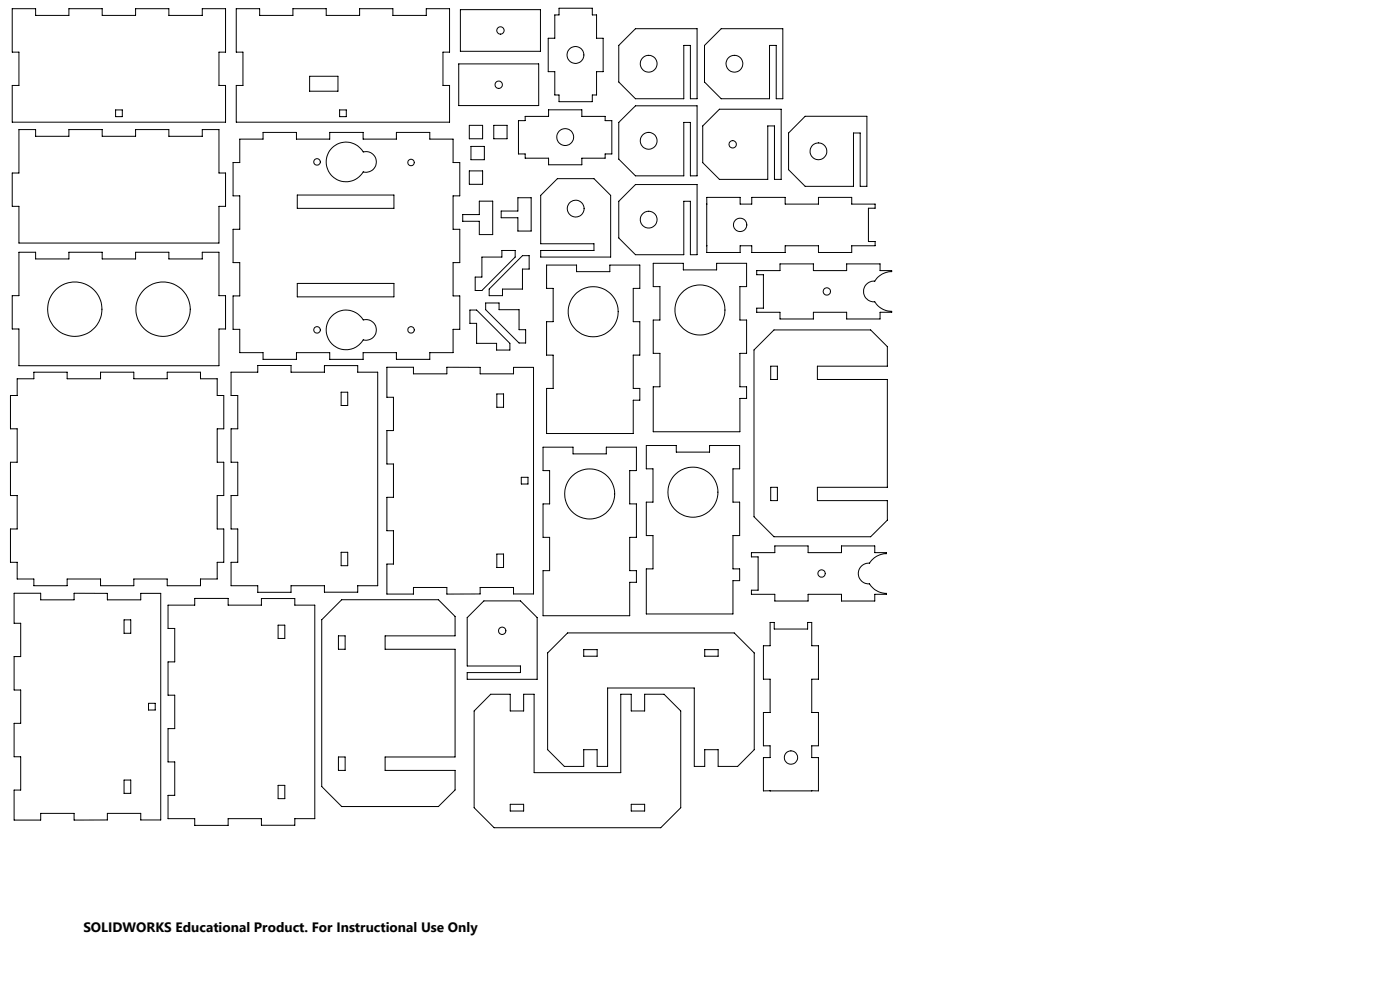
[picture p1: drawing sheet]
<svg xmlns="http://www.w3.org/2000/svg" width="420mm" height="297mm" viewBox="0 0 420 297" stroke-linecap="round" stroke-linejoin="round" font-family="sans-serif">
<g fill="none" stroke="#000" stroke-width=".3">
<path d="M3.7 2.6h7v2h10v-2h10v2h10v-2h10v2h10v-2h7v13h-2v10h2v11h-64v-11h2v-10h-2zM70.9 2.6h7v2h10v-2h10v2h10v-2h10v2h10v-2h7v13h-2v10h2v11h-64v-11h2v-10h-2zM137.6 19.2h24v12.4h-24zM138.1 2.9h24v12.5h-24zM167.7 2.5h10v2h1.3v7h1.9v10h-1.9v7h-1.3v2h-10v-2h-1.3v-7h-1.9v-10h1.9v-7h1.3zM190.6 8.6h18.5v21h-2v-16h-2v16h-14.5l-5-5v-11zM216.4 8.6h18.4v21h-1.9v-16h-2v16h-14.5l-5.1-5v-11zM5.7 38.8h5v2h10v-2h10v2h10v-2h10v2h10v-2h5v13.1h2v9.9h-2v11h-60v-11h-2v-9.9h2zM34.7 32.9h2v2.1h-2zM92.9 22.9h8.5v4.4h-8.5zM101.9 32.9h2v2.1h-2zM140.8 37.6h4v4h-4z"/>
<path d="M148.1 37.6h4v4h-4zM155.5 36.2h2.1v-1.3h7v-2h10v2h6.9v1.3h2.1v9.9h-2.1v1.3h-6.9v2h-10v-2h-7v-1.3h-2.1zM185.6 36.7l5-5h18.5v21h-2v-16h-2v16h-14.5l-5-5zM215.8 32.7h18.6v21.1h-2.1v-16.1h-2v16.1h-14.5l-5-5v-11.1zM241.5 34.9h18.6v20.9h-2v-15.9h-2.1v15.9h-14.5l-4.9-4.9v-11zM71.9 41.7h7v-2h10v2h10v-2h10v2h10v-2h10v2h7v7h2v10h-2v10h2v10h-2v10h2v10h-2v7h-7v2h-10v-2h-10v2h-10v-2h-10v2h-10v-2h-7v-7h-2v-10h2v-10h-2v-10h2v-10h-2v-10h2zM89.2 58.5h29v3.9h-29zM99.7 44.3a6 6 0 0 1 9.3 1.2 3.1 3.1 0 0 1 3.9 3 3.1 3.1 0 0 1-3.9 3 6 6 0 0 1-8.8 1.7 6 6 0 0 1-.5-8.9zM140.8 51.2h4v4h-4zM141.3 43.9h4v4h-4zM162.2 58.6l5-5.1h11l5 5.1v18.4h-21v-1.9h16v-2h-16zM190.6 55.3h18.5v21h-2v-16h-2v16h-14.5l-5-5v-11z"/>
<path d="M5.7 75.6h5v2h10v-2h10v2h10v-2h10v2h10v-2h5v13h2v10h-2v11h-60v-11h-2v-10h2zM138.8 64.3h5v-4h4v10h-4v-4h-5zM144.6 77h6v-1.9h4v1.9l-10 10.1h-2v-4.1h2zM150.4 63.2h5v-3.9h3.9v9.9h-3.9v-3.9h-5zM156.7 76.6h2v4h-2v6h-6v2h-3.9v-2zM164 79.4h9v2h10v-2h8.9v7h-1.9v10h1.9v10h-1.9v10h1.9v3.5h-1.9v10h-26v-13.5h1.9v-10h-1.9v-10h1.9v-10h-1.9zM196 78.9h9v2h10v-2h9v7h-2v10h2v10h-2v10h2v3.5h-2v10h-26v-13.5h2v-10h-2v-10h2v-10h-2zM212 61.2h.1M212 73.7h.1M212 61.2v12.5M212.1 61.2l-.1-2h10v2h3.5v-2h10v2h10v-2h10v2h7v1.2h-2v10h2v1.3h-7v2h-10v-2h-10v2h-10v-2h-3.5v2h-10l.1-2M89.2 84.9h29v4.1h-29z"/>
<path d="M99.7 94.6a6 6 0 0 1 9.3 1.3 3.1 3.1 0 0 1 3.9 3 3.1 3.1 0 0 1-3.9 2.9 6 6 0 0 1-8.8 1.8 6 6 0 0 1-.5-9zM141 92.9h2l10 10v2h-4v-2h-6v-6h-2zM145.7 90.8h4v2h6v6h2v4h-2l-10-10zM227 81.1h7v-2h10v2h10v-2h10v2h3.5v.3a5.8 5.8 0 0 0-5.1 2.9 3.1 3.1 0 0 0-3.3 3.1 3.1 3.1 0 0 0 3.3 3 6 6 0 0 0 5.1 2.9v.3h-3.5v2h-10v-2h-10v2h-10v-2h-7v-1.2h2v-10.1h-2zM5.2 113.5h5v-2h9.9v2h10.1v-2h9.9v2h10.1v-2h9.9v2h5.1v5h1.9v10h-1.9v10h1.9v10h-1.9v10h1.9v10h-1.9v5h-5.1v2h-9.9v-2h-10.1v2h-9.9v-2h-10.1v2h-9.9v-2h-5v-5h-2.1v-10h2.1v-10h-2.1v-10h2.1v-10h-2.1v-10h2.1zM69.3 111.5h8v-2h10v2h10v-1.9h10v1.9h6v64h-6v2h-10v-2h-10v2h-10v-2h-8v-7h2v-10h-2v-10h2v-10h-2v-10h2v-10h-2zM102.3 117.5h2v4h-2zM116.1 110.1h7.9v1.9h10.1v-1.9h9.9v1.9h10.1v-1.9h6v67.9h-6v-1.9h-10.1v1.9h-9.9v-1.9h-10.1v1.9h-7.9v-9h1.9v-9.9h-1.9v-10.1h1.9v-9.9h-1.9v-10.1h1.9v-9.9h-1.9zM149 118.1h2.1v4h-2.1zM226.2 104.9l6-6h29l5 5v5.8h-21v4h21v32.3h-21v4h21v5.9l-5 5h-29l-6-6zM231.2 109.7h2v4h-2zM162.9 134h9v2h10v-2h9v7h-2v10h2v10h-2v10h2v3.5h-2v10h-26v-13.5h2v-10h-2v-10h2v-10h-2z"/>
<path d="M193.9 133.5h9v2h10v-2h9v7h-2v10h2v10h-2v10h2v3.5h-2v10h-26v-13.5h2v-10h-2v-10h2v-10h-2zM156.4 143h2v2.1h-2zM231.2 146h2v4h-2zM4.2 177.8h8v2h10v-2h10v2h10v-2h6v67.9h-6v-1.9h-10v1.9l-10 .1v-2h-10v2h-8v-9h2v-10h-2v-10h2v-10h-2v-10h2v-10h-2zM102.3 165.5h2v4h-2zM149 166h2.1v4.1h-2.1zM225.4 165.6h7v-2h10v2h10v-2h10v2h3.5v.3a5.9 5.9 0 0 0-5.1 2.9 3.1 3.1 0 0 0-3.3 3.1 3.1 3.1 0 0 0 3.3 3.1 6.1 6.1 0 0 0 5.1 2.8v.3h-3.5v2h-10v-2h-10v2h-10v-2h-7v-1.2h2v-10h-2zM37.2 185.8h2v4h-2zM50.4 181.4h8v-2.1h10v2.1h10v-2h10v2h6v64h-6v1.9h-10v-1.9h-10v2h-10v-2h-8v-7h2v-10.1h-2v-9.9h2v-10.1h-2v-9.9h2v-10.1h-2zM83.4 187.4h2v3.9h-2zM96.5 185.7l6-6h29l5 5v5.9h-21v4h21v32.3h-21v4h21v5.8l-5 5h-29l-6-6zM101.5 190.6h2v4h-2z"/>
<path d="M140.2 185.1l5-5h10.9l5 5v18.5h-20.9v-2h15.9v-2h-15.9zM164.3 195.7l6-6h50l6 6v29l-5 5h-5.9v-5h-4v5h-3.1v-23.5h-26v23.5h-3.2v-5h-4v5h-5.8l-5-5zM175.1 194.7h4v2h-4zM211.4 194.7h4v2h-4zM231 186.5h1.3v2h10v-2h1.2v7h2v10h-2v10h2v10h-2v3.5h2v10h-16.5v-10h2v-3.5h-2v-10h2v-10h-2v-10h2zM44.6 210.8h2v2h-2zM147.2 208.1h5.9v5h4v-5h3.1v23.5h26v-23.5h3.2v5h4v-5h5.8l5 5v29l-6 6h-50l-6-6v-29zM37.2 233.8h2v4h-2zM83.4 235.4h2v4h-2zM101.5 226.9h2v4h-2zM243.5 237h.1M153.1 241h4v2.1h-4z"/>
<path d="M189.4 241h4v2.1h-4z"/>
<circle cx="150.1" cy="9.1" r="1.1"/>
<circle cx="172.6" cy="16.5" r="2.52"/>
<circle cx="194.6" cy="19.1" r="2.52"/>
<circle cx="220.3" cy="19.1" r="2.51"/>
<circle cx="149.6" cy="25.4" r="1.1"/>
<circle cx="95.1" cy="48.5" r=".98"/>
<circle cx="123.3" cy="48.7" r=".97"/>
<circle cx="169.6" cy="41.1" r="2.51"/>
<circle cx="194.6" cy="42.2" r="2.52"/>
<circle cx="219.8" cy="43.3" r="1.1"/>
<circle cx="245.5" cy="45.3" r="2.51"/>
<circle cx="172.7" cy="62.5" r="2.51"/>
<circle cx="194.6" cy="65.8" r="2.52"/>
<circle cx="222" cy="67.4" r="2.01"/>
<circle cx="22.4" cy="92.7" r="8.2"/>
<circle cx="48.9" cy="92.7" r="8.2"/>
<circle cx="95.1" cy="98.9" r=".98"/>
<circle cx="123.3" cy="98.9" r=".97"/>
<circle cx="178" cy="93.4" r="7.5"/>
<circle cx="210" cy="92.9" r="7.5"/>
<circle cx="248" cy="87.4" r="1.09"/>
<circle cx="176.9" cy="148" r="7.5"/>
<circle cx="207.9" cy="147.5" r="7.5"/>
<circle cx="246.5" cy="171.9" r="1.09"/>
<circle cx="150.7" cy="189.1" r="1.09"/>
<circle cx="237.3" cy="227" r="1.99"/>
</g>
<text font-size="4.1" x="25" y="279.3">SOLIDWORKS Educational Product. For Instructional Use Only</text>
</svg>
